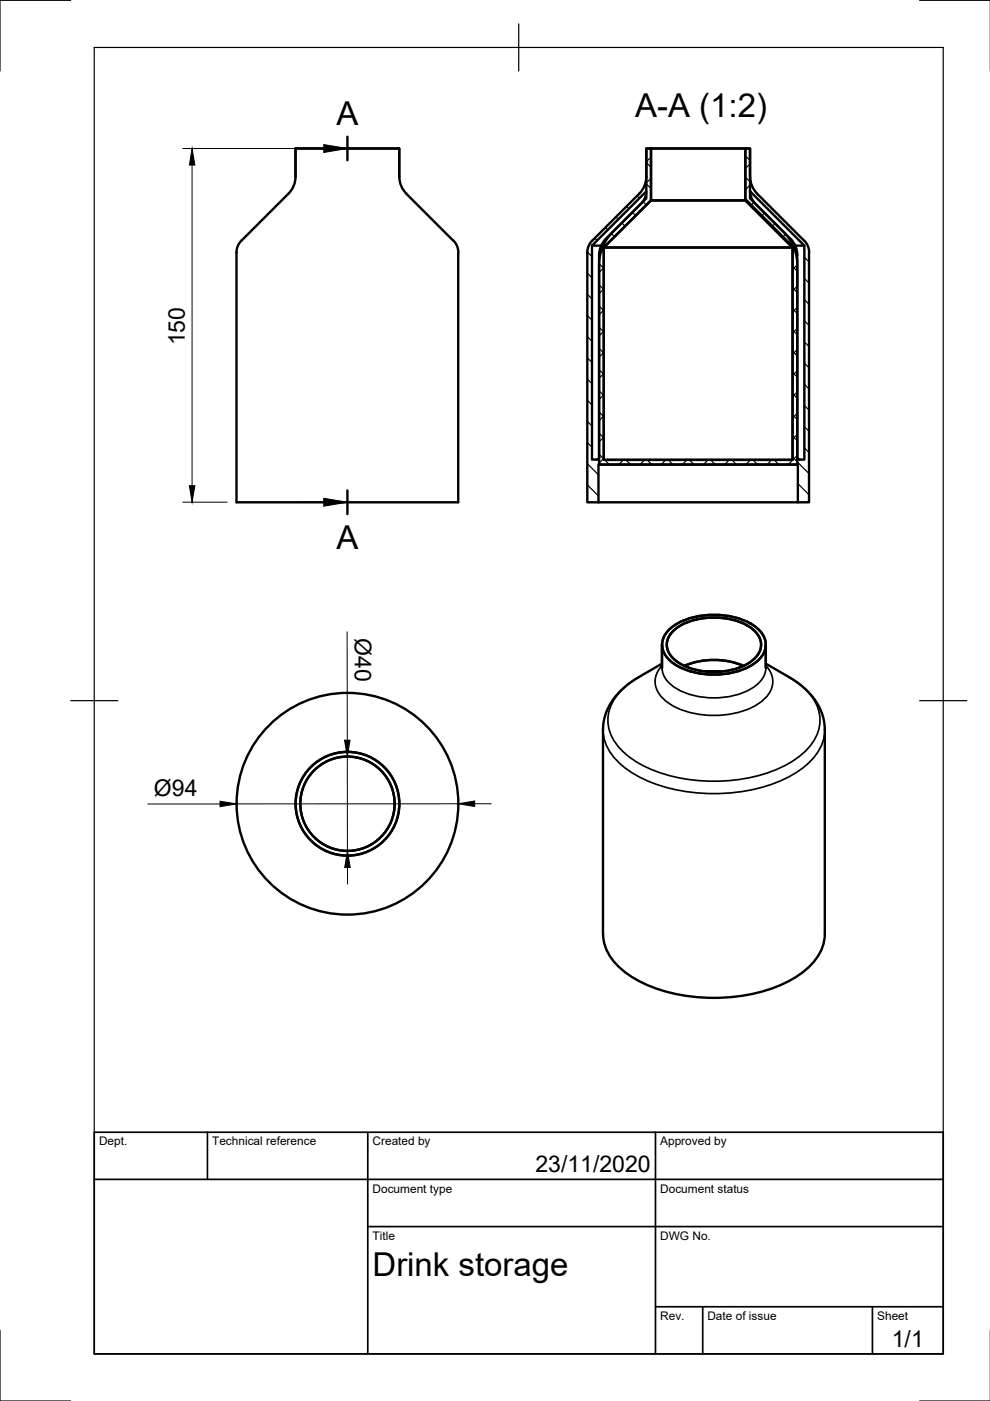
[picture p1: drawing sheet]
<svg xmlns="http://www.w3.org/2000/svg" width="210mm" height="297mm" viewBox="0 0 210 297" stroke-linecap="round" stroke-linejoin="round" font-family="sans-serif">
<!-- layer: Visibile -->
<g fill="none" stroke="#000" stroke-width=".51">
<path d="M62.7 37.5v-6h21.9v6M62.7 37.5l-.3 1.6-.8 1.5-10.4 10.4M84.7 37.5l.2 1.6 .5 1 .7 .9M137 31.5h1v11l-10 10v45h40v-45l-10-10v-11h1v9.1l.4 1.4 .6 1 6.2 6.2a9.7 9.7 0 0 1 2.8 6.9v42.4h-42v-42.4a9.7 9.7 0 0 1 2.9-6.9l6.2-6.2 .6-1 .3-1.4zM138 31.5h20M159 37.5v-6h-1v11l10 10v45h-40v-45l10-10v-11h-1v6.5l-.2 1.1-.5 1-.7 .9-10.4 10.4-.6 1.2-.1 .9M159 37.5l.3 1.6 .8 1.5 10.4 10.4 .8 1.2 .3 1.3M50.1 53.5v53h47.1v-53M51.2 51l-.8 1.2-.3 1.3M86.1 41l10 10M96.2 51l.7 1.2 .3 1.3M124.5 53.5v53h2.4"/>
<path d="M125.5 52.1h2M127 54.1l.3-1.6 .8-1.5 8.9-8.9v-1.5l-11.5 11.5v45.3h1.3l.2-.5M127 54.2v42.8M128 52.5h40M138 42.5h20M167.6 50.6l-8.6-8.5v-1.5l11.5 11.5v45.3h-1.2l-.3-.5v-42.7M167.6 50.6l1 1.4 .3 1 .2 1.1M168.6 52.1h1.9M171.5 53.5v53h-2.3v-8h-42.3v8M126.9 106.5h42.3M140.4 136.7v4.9M141.8 133.6a14.9 14.9 0 0 1 11.5-3.1 11.7 11.7 0 0 1 8.3 3.8 4.3 4.3 0 0 1-1.5 6.2 16.6 16.6 0 0 1-17.5 0 4.3 4.3 0 0 1-.8-6.9z"/>
<path d="M142.6 134a12.9 12.9 0 0 1 10.1-3 10.7 10.7 0 0 1 8.1 3.7 3.9 3.9 0 0 1-1.4 5.4 15 15 0 0 1-16.1 0 3.9 3.9 0 0 1-.7-6.1zM162.4 136.7v4.9M140.4 140.7l-5.6 3.2-1.7 1.2-1.5 1.4-1.1 1.1-1.1 1.6-.7 1.3-.5 1.7-.4 2.3 .1 43.5a11 11 0 0 0 5.5 8.8 34.9 34.9 0 0 0 24.2 4.3 26.5 26.5 0 0 0 14.1-6.2 9.6 9.6 0 0 0 3.2-6.9v-43.5l-.3-2.3-.6-1.7-.7-1.3-1.1-1.6-1-1.1-1.6-1.4-1.7-1.2-5.5-3.2M145.1 141.2a16.1 16.1 0 0 1 12.5 0M149.8 142.4h3.1"/>
<circle cx="73.7" cy="170.4" r="11"/>
<circle cx="73.7" cy="170.4" r="10"/>
<circle cx="73.7" cy="170.4" r="23.5"/>
</g>
<!-- layer: Stretta visibile -->
<path d="M127.9 154.7a11 11 0 0 0 5.5 8.7 34.9 34.9 0 0 0 24.2 4.4 26.5 26.5 0 0 0 14.1-6.2 9.6 9.6 0 0 0 3.2-6.9M135.4 143.6a12.2 12.2 0 0 0-6.4 7.9 9 9 0 0 0 3.6 8.3 29.2 29.2 0 0 0 18.8 5.8 31.1 31.1 0 0 0 17.4-4.7 10.5 10.5 0 0 0 5.1-8.2 10 10 0 0 0-5-8.1l-1.6-1M140.4 141.1a4.6 4.6 0 0 0 .1 6.9 16.1 16.1 0 0 0 11.5 3.7 15.7 15.7 0 0 0 10.3-3.7 4.6 4.6 0 0 0 .1-6.9M140.4 141.6a5.5 5.5 0 0 0 3.2 4.5 16.9 16.9 0 0 0 16.5-.6 5.1 5.1 0 0 0 2.3-3.9" fill="none" stroke="#000" stroke-width=".36"/>
<!-- layer: Border -->
<path d="M15 .1h-15v15M20 10.1h180v276.9h-180zM110 5.1v10M195 .1h15M15 148.6h10M195 148.6h10M0 282.1v14.9h15M195 297h15" fill="none" stroke="#000" stroke-width=".25"/>
<!-- layer: TitleBlock -->
<path d="M20 240.1h180v46.9h-180zM20 250h180M44 240.1v9.9M78 240.1v46.9M139 240.1v46.9M78 260.1h122M139 277.1h61M149 277.1v9.9M185 277.1v9.9" fill="none" stroke="#000" stroke-width=".36"/>
<!-- layer: Tratteggio -->
<g fill="none" stroke="#000" stroke-width=".25">
<path d="M136.9 38.8l1.1 1.2M137 34.5l1 1M138 33.3l-1 1M138 37.8l-1 1M158 37.5l1.2 1.2M158 33l1 1M159 34.7l-1 1M159 39.2l-1 1M124.5 57.9l1 1M124.5 53.4l1 1M126.1 50.5l.5 .5M127 55.9l1 1"/>
<path d="M127.6 51.9l.5 .6M128 56.8l-1 1M128.4 48.2l.4 .6M129.6 49.5l.7 .7M130.6 46l.5 .5M131.8 47.3l.7 .7M132.8 43.8l.5 .5M134.1 45l.7 .7M135.1 41.5l.5 .5M136.3 42.8l.7 .7M138 42.3l-10.3 10.3M158 42l10.8 10.8"/>
<path d="M159.9 42.9l-.7 .7M162.1 45.1l-.7 .8M164.3 47.4l-.7 .7M166.6 49.6l-.7 .7M168 56.5l1 1M168.3 52.4l-.3 .3M169 56.2l-1 1M170.5 59l1 1M170.5 54.5l1 1M124.5 75.8l1 1.1M124.5 71.4l1 1M124.5 66.9l1 1"/>
<path d="M124.5 62.4l1 1M127 78.4l1 1M127 73.9l1 1M127 69.4l1 1M127 64.9l1 1M127 60.4l1 1M128 61.3l-1 1M128 65.8l-1 .9M128 70.2l-1 1M128 74.7l-1 1M128 79.2l-1 1M168 78.9l1 1.1"/>
<path d="M168 74.5l1 .9M168 70l1 1M168 65.5l1 1M168 61l1 1M169 60.7l-1 1M169 65.2l-1 1M169 69.6l-1 1M169 74.1l-1 1M169 78.6l-1 1M170.5 76.9l1 1.1M170.5 72.5l1 1M170.5 68l1 1"/>
<path d="M170.5 63.5l1 1M124.5 98.3l2.4 2.4M124.5 93.8l1 1M124.5 89.3l1 1M124.5 84.8l1 1M124.5 80.4l1 1M127 96.3l1 1M127 91.8l1 1M127 87.3l1 1M127 82.9l1 .9M128 83.7l-1 1M128 88.2l-1 1"/>
<path d="M128 92.7l-1 1M128 97.2l-1 1M128.2 97.5l1 1M132.2 97.5l-1 1M132.7 97.5l1 1M136.7 97.5l-1 1M137.2 97.5l1 1M141.2 97.5l-1 1M141.7 97.5l1 1M145.7 97.5l-1 1M146.2 97.5l1 1M150.2 97.5l-1 1"/>
<path d="M150.6 97.5l1 1M154.7 97.5l-1.1 1M155.1 97.5l1 1M159.2 97.5l-1.1 1M159.6 97.5l1 1M163.6 97.5l-1 1M164.1 97.5l1 1M168 96.9l3.5 3.5M168 92.4l1 1M168 87.9l1 1M168 83.4l1 1M169 83.1l-1 1"/>
<path d="M169 87.6l-1 1M169 92.1l-1 1M169 96.6l-1.9 1.9M170.5 94.9l1 1M170.5 90.4l1 1M170.5 85.9l1 1M170.5 81.4l1 1.1M124.5 102.8l2.4 2.4M169.1 102.5l2.4 2.4"/>
</g>
<!-- layer: Annotazioni -->
<path d="M73.7 29v5M73.7 104v5" fill="none" stroke="#000" stroke-width=".51"/>
<path d="M63.6 31.5h5M63.6 106.5h5" fill="none" stroke="#000" stroke-width=".25"/>
<path d="M68.6 30.7l5.1 .8-5.1 .8zM68.6 105.6l5.1 .9-5.1 .8z" fill="#000" stroke="#000" stroke-width=".21"/>
<!-- layer: Dimensions -->
<path d="M38.7 31.5h44M40.7 35v68M38.7 106.5h9.5M73.6 133.9v23M31.3 170.5h15.4M73.6 160.4l.1 20M97.2 170.4h-47.1M100.6 170.4h3.6M73.7 183.9v3.5" fill="none" stroke="#000" stroke-width=".21"/>
<path d="M40.7 31.5l.6 3.5h-1.1zM40.2 103h1.1l-.6 3.5zM73 156.9h1.2l-.6 3.5zM46.7 169.9l3.4 .5-3.4 .6zM97.2 170.4l3.4-.6v1.2zM73.7 180.4l.6 3.5h-1.2z" fill="#000" stroke="#000" stroke-width=".21"/>
<g font-size="7">
<text x="71.3" y="26.5">A</text>
<text x="134.7" y="24.8">A-A (1:2)</text>
<text x="71.3" y="116.5">A</text>
<text x="79" y="270.6">Drink storage</text>
</g>
<g font-size="4.9">
<text x="39.2" y="73.2" transform="rotate(-90 39.2 73.2)">150</text>
<text x="75.2" y="135.3" transform="rotate(90 75.2 135.3)">Ø40</text>
<text x="32.6" y="168.8">Ø94</text>
<text x="113.5" y="248.5">23/11/2020</text>
<text x="189.1" y="285.7">1/1</text>
</g>
<g font-size="2.5">
<text x="21" y="242.9">Dept.</text>
<text x="45" y="242.9">Technical reference</text>
<text x="79" y="242.9">Created by</text>
<text x="140" y="242.9">Approved by</text>
<text x="79" y="252.8">Document type</text>
<text x="140" y="252.8">Document status</text>
<text x="79" y="262.9">Title</text>
<text x="140" y="262.9">DWG No.</text>
<text x="140" y="279.9">Rev.</text>
<text x="150" y="279.9">Date of issue</text>
<text x="186" y="279.9">Sheet</text>
</g>
</svg>
